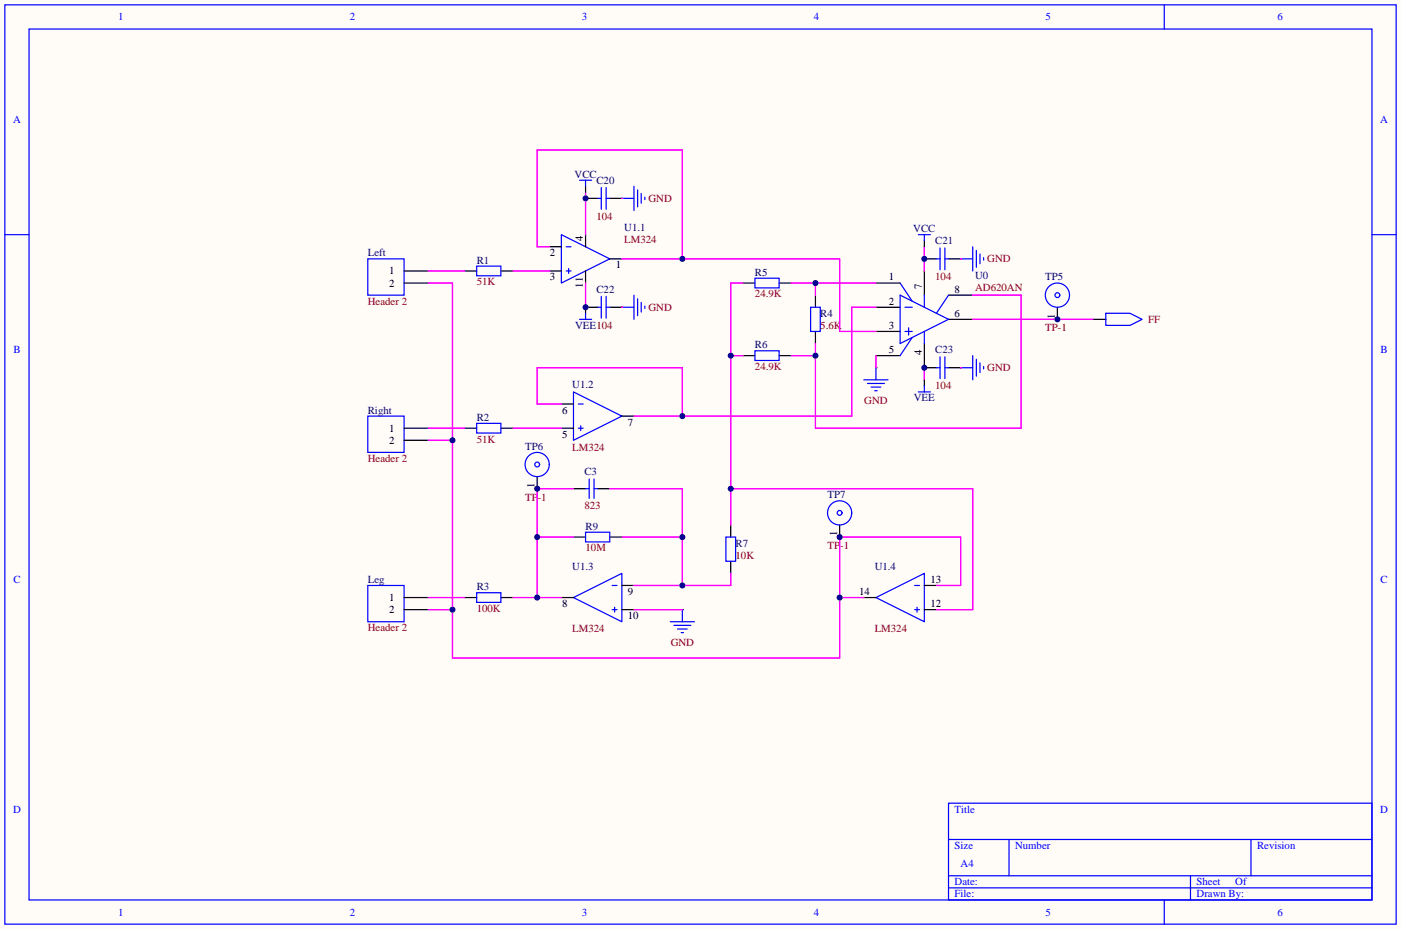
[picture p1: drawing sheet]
<svg xmlns="http://www.w3.org/2000/svg" width="294mm" height="195mm" viewBox="0 0 294 195" stroke-linecap="round" stroke-linejoin="round" font-family="sans-serif">
<path d="M0 0h294.1v195.1h-294.1z" fill="#fffcf7"/>
<g fill="none" stroke="#000" stroke-width=".25">
<path d="M122.9 39.1v1.3M84.8 56.9h5.1M84.8 59.4h5.1M97.5 56.9h2.6M105.2 56.9h2.5M115.3 56.9h2.6M115.3 51.8h2.6M122.9 49.3v2.5M122.9 56.9v2.5M122.9 41.7h2.6M128 54.4h2.6M128 41.7h2.6"/>
<path d="M130.6 41.7h.1M156 59.4h2.5M163.6 59.4h2.5M183.9 59.4h5.1M194.1 50.5v1.3M194.1 56.9v5.1M194.1 54.4h2.5M199.1 54.4h2.6M201.7 54.4h.1M125.5 64.5h-2.6v1.3M128 64.5h2.6M130.6 64.5h.1"/>
<path d="M156 74.7h2.5M163.6 74.7h2.5M171.2 62v2.5M171.2 69.6v2.5M183.9 77.2h.1M183.9 64.5h5.1M183.9 69.6h5.1M183.9 74.7h5.1M194.1 72.1v5.1h2.5M194.1 79.8v1.2M199.1 67.1h5.1M199.1 62h5.1"/>
<path d="M199.1 77.2h2.6M201.7 77.2h.1M222 64.5v2.6M229.6 67.1h2.6M84.8 89.9h5.1M84.8 92.5h5.1M97.5 89.9h2.6M105.2 89.9h2.5M117.9 89.9h2.5M117.9 84.8h2.5M130.6 87.4h2.5M112.8 100.1v2.5"/>
<path d="M120.4 102.6h2.5M120.4 112.8h2.5M125.5 102.6h2.5M128 112.8h2.6M153.4 110.2v2.6M153.4 117.9v2.5M176.3 110.2v2.6M84.8 125.5h5.1M84.8 128h5.1M97.5 125.5h2.6M105.2 125.5h2.5M117.9 125.5h2.5"/>
<path d="M130.6 122.9h2.5M130.6 128h2.5M143.3 128h.1M181.4 125.5h2.5M194.1 122.9h2.5M194.1 128h2.5"/>
</g>
<g fill="none" stroke="#00f" stroke-width=".25">
<path d="M1 1h292.1v193.1h-292.1zM6.1 6.1h281.9v182.9h-281.9zM244.4 1v5.1M121.7 37.8h2.5M122.9 37.8v1.3M126.2 39.4v4.5M127.3 39.4v4.5M133.1 39.1v5.1M133.9 39.9v3.5M1 49.3h5.1M77.2 54.4h7.6v7.6h-7.6zM100.1 55.9h5.1v2h-5.1z"/>
<path d="M117.9 49.3l10.1 5.1-10.1 5zM118.9 51.8h1M118.9 56.9h1M119.4 56.4v1M125.5 41.7h.7M127.3 41.7h.7M130.6 41.7h2.5M134.6 40.6v2.1M135.4 41.4v.5M158.5 58.4h5.1v2.1h-5.1zM189 59.4l2.5 3.8M192.8 49.3h2.5"/>
<path d="M194.1 49.3v1.2M196.6 54.4h.8M197.4 52.1v4.5M198.4 54.4h.7M198.4 52.1v4.5M201.7 54.4h2.5M204.2 51.8v5.1M205 52.6v3.5M205.7 53.3v2.1M206.5 54.1v.5M288 49.3h5.1M121.7 67.1h2.5"/>
<path d="M122.9 65.8v1.3M125.5 64.5h.7M126.2 62.2v4.6M127.3 64.5h.7M127.3 62.2v4.6M130.6 64.5h2.5M133.1 62v5.1M133.9 62.7v3.6M134.6 63.5v2M135.4 64.3v.5M158.5 73.7h5.1v2h-5.1zM170.2 64.5h2v5.1h-2z"/>
<path d="M181.4 79.8h5M183.9 77.2v2.6M189 62l10.1 5.1-10.1 5zM190 64.5h1.5M190 69.6h1.5M190.8 68.8v1.6M191.5 70.9l-2.5 3.8M194.1 62v2.5M194.1 69.6v2.5M196.6 77.2h.8M197.4 74.9v4.6M198.4 74.9v4.6"/>
<path d="M198.4 77.2h.7M199.1 62l-2.5 3.8M201.7 77.2h2.5M204.2 74.7v5.1M205 75.4v3.6M205.7 76.2v2M206.5 77v.5M232.2 65.8h5l2.6 1.3-2.6 1.2h-5zM77.2 87.4h7.6v7.6h-7.6zM100.1 88.9h5.1v2h-5.1zM120.4 82.3l10.2 5.1-10.2 5.1zM121.4 84.8h1"/>
<path d="M121.4 89.9h1M121.9 89.4v1M182.1 80.5h3.6M182.9 81.3h2M183.6 82h.5M192.8 82.3h2.5M194.1 81v1.3M122.9 111.8h5.1v2h-5.1zM122.9 102.6h.8M123.7 100.6v4M124.7 100.6v4M124.7 102.6h.8"/>
<path d="M152.4 112.8h2v5.1h-2zM77.2 122.9h7.6v7.7h-7.6zM100.1 124.5h5.1v2h-5.1zM120.4 125.5l10.2-5.1v10.2zM128.5 122.9h1M128.5 128h1M129 127.5v1M140.7 130.6h5.1M141.5 131.3h3.5M142.2 132.1h2.1M143 132.8h.5M143.3 128v2.6"/>
<path d="M183.9 125.5l10.2-5.1v10.2zM192 122.9h1M192 128h1M192.5 127.5v1M199.1 168.7h88.9v20.3h-88.9zM199.1 176.3h88.9M211.8 176.3v7.6M262.6 176.3v7.6M199.1 186.4h88.9M199.1 183.9h88.9M244.4 189v5.1M249.9 183.9v5.1"/>
<circle cx="222" cy="62" r="2.54"/>
<circle cx="222" cy="62" r=".51"/>
<circle cx="112.8" cy="97.5" r="2.54"/>
<circle cx="112.8" cy="97.5" r=".51"/>
<circle cx="176.3" cy="107.7" r="2.54"/>
<circle cx="176.3" cy="107.7" r=".51"/>
</g>
<g fill="none" stroke="#f0f" stroke-width=".25">
<path d="M89.9 59.4h5.1v78.8h81.3v-25.4h25.4v10.1h-5.1M89.9 56.9h7.6M107.7 56.9h7.6M115.3 51.8h-2.5v-20.3h30.5v22.9M122.9 40.4v8.9M122.9 59.4v5.1M130.6 41.7h.1M130.6 54.4h45.7v15.2h7.6M156 59.4h-2.6v50.8M166.1 59.4h17.8M171.2 59.4v2.6M194.1 51.8v5.1"/>
<path d="M201.7 54.4h.1M130.6 64.5h.1M153.4 74.7h2.6M166.1 74.7h5.1M183.9 74.7v2.5M183.9 64.5h-5.1v22.9h-45.7M194.1 77.2v2.6M201.7 77.2h.1M204.2 62h10.2v27.9h-43.2v-17.8M204.2 67.1h25.4M89.9 89.9h7.6M89.9 92.5h5.1"/>
<path d="M107.7 89.9h10.2M117.9 84.8h-5.1v-7.6h30.5v10.2M112.8 112.8h7.6M120.4 102.6h-7.6v22.9M128 102.6h15.3v20.3M130.6 112.8h12.7M153.4 102.6h50.8v25.4h-7.6M89.9 125.5h7.6M89.9 128h5.1M107.7 125.5h10.2M133.1 128h10.2M153.4 120.4v2.5h-20.3"/>
<path d="M176.3 125.5h5.1"/>
</g>
<g fill="#000080">
<circle cx="171.2" cy="59.4" r=".63"/>
<circle cx="171.2" cy="74.7" r=".63"/>
<circle cx="143.3" cy="54.4" r=".63"/>
<circle cx="143.3" cy="87.4" r=".63"/>
<circle cx="112.8" cy="125.5" r=".63"/>
<circle cx="112.8" cy="112.8" r=".63"/>
<circle cx="112.8" cy="102.6" r=".63"/>
<circle cx="143.3" cy="122.9" r=".63"/>
<circle cx="143.3" cy="112.8" r=".63"/>
<circle cx="153.4" cy="74.7" r=".63"/>
<circle cx="153.4" cy="102.6" r=".63"/>
<circle cx="222" cy="67.1" r=".63"/>
<circle cx="95" cy="128" r=".63"/>
<circle cx="176.3" cy="125.5" r=".63"/>
<circle cx="95" cy="92.5" r=".63"/>
<circle cx="176.3" cy="112.8" r=".63"/>
<circle cx="122.9" cy="41.7" r=".63"/>
<circle cx="122.9" cy="64.5" r=".63"/>
<circle cx="194.1" cy="54.4" r=".63"/>
<circle cx="194.1" cy="77.2" r=".63"/>
</g>
<g font-size="2.3" fill="#00f">
<text x="24.8" y="4.3">1</text>
<text x="73.5" y="4.3">2</text>
<text x="122.2" y="4.3">3</text>
<text x="170.8" y="4.3">4</text>
<text x="219.5" y="4.3">5</text>
<text x="268.2" y="4.3">6</text>
<text x="2.7" y="25.9">A</text>
<text x="289.8" y="25.9">A</text>
<text x="2.8" y="74.1">B</text>
<text x="289.8" y="74.1">B</text>
<text x="2.8" y="122.4">C</text>
<text x="289.8" y="122.4">C</text>
<text x="2.7" y="170.7">D</text>
<text x="200.4" y="170.7">Title</text>
<text x="289.8" y="170.7">D</text>
<text x="200.4" y="178.3">Size</text>
<text x="213.1" y="178.3">Number</text>
<text x="263.9" y="178.3">Revision</text>
<text x="200.4" y="185.9">Date:</text>
<text x="201.7" y="182.1">A4</text>
<text x="251.2" y="185.9">Sheet</text>
<text x="259.3" y="185.9">Of</text>
<text x="200.4" y="188.4">File:</text>
<text x="251.2" y="188.4">Drawn By:</text>
<text x="24.8" y="192.2">1</text>
<text x="73.5" y="192.2">2</text>
<text x="122.2" y="192.2">3</text>
<text x="170.8" y="192.2">4</text>
<text x="219.5" y="192.2">5</text>
<text x="268.2" y="192.2">6</text>
</g>
<g font-size="2.3" fill="#000080">
<text x="120.6" y="37.3">VCC</text>
<text x="125.2" y="38.6">C20</text>
<text x="77.2" y="53.8">Left</text>
<text x="131.1" y="48.5">U1.1</text>
<text x="191.7" y="48.7">VCC</text>
<text x="196.3" y="51.3">C21</text>
<text x="100.1" y="55.3">R1</text>
<text x="158.5" y="57.9">R5</text>
<text x="204.7" y="58.6">U0</text>
<text x="219.5" y="58.9">TP5</text>
<text x="125.2" y="61.4">C22</text>
<text x="120.7" y="69.1">VEE104</text>
<text x="172.2" y="66.5">R4</text>
<text x="158.5" y="73.1">R6</text>
<text x="196.3" y="74.1">C23</text>
<text x="120.1" y="81.5">U1.2</text>
<text x="77.2" y="86.8">Right</text>
<text x="100.1" y="88.4">R2</text>
<text x="191.9" y="84.3">VEE</text>
<text x="110.2" y="94.5">TP6</text>
<text x="122.7" y="99.8">C3</text>
<text x="173.7" y="104.6">TP7</text>
<text x="122.9" y="111.2">R9</text>
<text x="120.1" y="119.6">U1.3</text>
<text x="154.4" y="114.8">R7</text>
<text x="183.6" y="119.6">U1.4</text>
<text x="77.2" y="122.4">Leg</text>
<text x="100.1" y="123.9">R3</text>
</g>
<g font-size="2.3" fill="#800000">
<text x="125.2" y="46.2">104</text>
<text x="136.1" y="42.4">GND</text>
<text x="131.1" y="51">LM324</text>
<text x="100.1" y="59.9">51K</text>
<text x="196.3" y="58.9">104</text>
<text x="207.3" y="55.1">GND</text>
<text x="77.2" y="64">Header 2</text>
<text x="136.1" y="65.2">GND</text>
<text x="158.5" y="62.4">24.9K</text>
<text x="204.7" y="61.2">AD620AN</text>
<text x="172.2" y="69.1">5.6K</text>
<text x="219.5" y="69.6">TP-1</text>
<text x="241" y="67.8">FF</text>
<text x="158.5" y="77.7">24.9K</text>
<text x="207.3" y="77.9">GND</text>
<text x="196.3" y="81.8">104</text>
<text x="181.4" y="84.8">GND</text>
<text x="100.1" y="92.9">51K</text>
<text x="120.1" y="94.7">LM324</text>
<text x="77.2" y="97">Header 2</text>
<text x="110.2" y="105.1">TP-1</text>
<text x="122.7" y="106.9">823</text>
<text x="122.9" y="115.8">10M</text>
<text x="154.4" y="117.3">10K</text>
<text x="173.7" y="115.3">TP-1</text>
<text x="100.1" y="128.5">100K</text>
<text x="77.2" y="132.6">Header 2</text>
<text x="120.1" y="132.8">LM324</text>
<text x="140.8" y="135.6">GND</text>
<text x="183.6" y="132.8">LM324</text>
</g>
<g font-size="2.3">
<text x="115.5" y="53.8">2</text>
<text x="122.4" y="50.5" transform="rotate(-90 122.4 50.5)">4</text>
<text x="81.7" y="57.6">1</text>
<text x="115.5" y="58.9">3</text>
<text x="129.3" y="56.4">1</text>
<text x="186.6" y="58.9">1</text>
<text x="81.7" y="60.2">2</text>
<text x="122.4" y="60.4" transform="rotate(-90 122.4 60.4)">11</text>
<text x="186.6" y="64">2</text>
<text x="193.5" y="60.7" transform="rotate(-90 193.5 60.7)">7</text>
<text x="200.4" y="61.4">8</text>
<text x="186.6" y="69.1">3</text>
<text x="200.4" y="66.5">6</text>
<text x="221.5" y="66.9" transform="rotate(-90 221.5 66.9)">1</text>
<text x="186.6" y="74.1">5</text>
<text x="193.5" y="74.5" transform="rotate(-90 193.5 74.5)">4</text>
<text x="118" y="86.8">6</text>
<text x="131.8" y="89.4">7</text>
<text x="81.7" y="90.6">1</text>
<text x="81.7" y="93.2">2</text>
<text x="118" y="91.9">5</text>
<text x="112.2" y="102.5" transform="rotate(-90 112.2 102.5)">1</text>
<text x="175.7" y="112.6" transform="rotate(-90 175.7 112.6)">1</text>
<text x="131.8" y="124.9">9</text>
<text x="180.4" y="124.9">14</text>
<text x="195.3" y="122.4">13</text>
<text x="81.7" y="126.2">1</text>
<text x="81.7" y="128.7">2</text>
<text x="118" y="127.5">8</text>
<text x="131.8" y="130">10</text>
<text x="195.3" y="127.5">12</text>
</g>
</svg>
